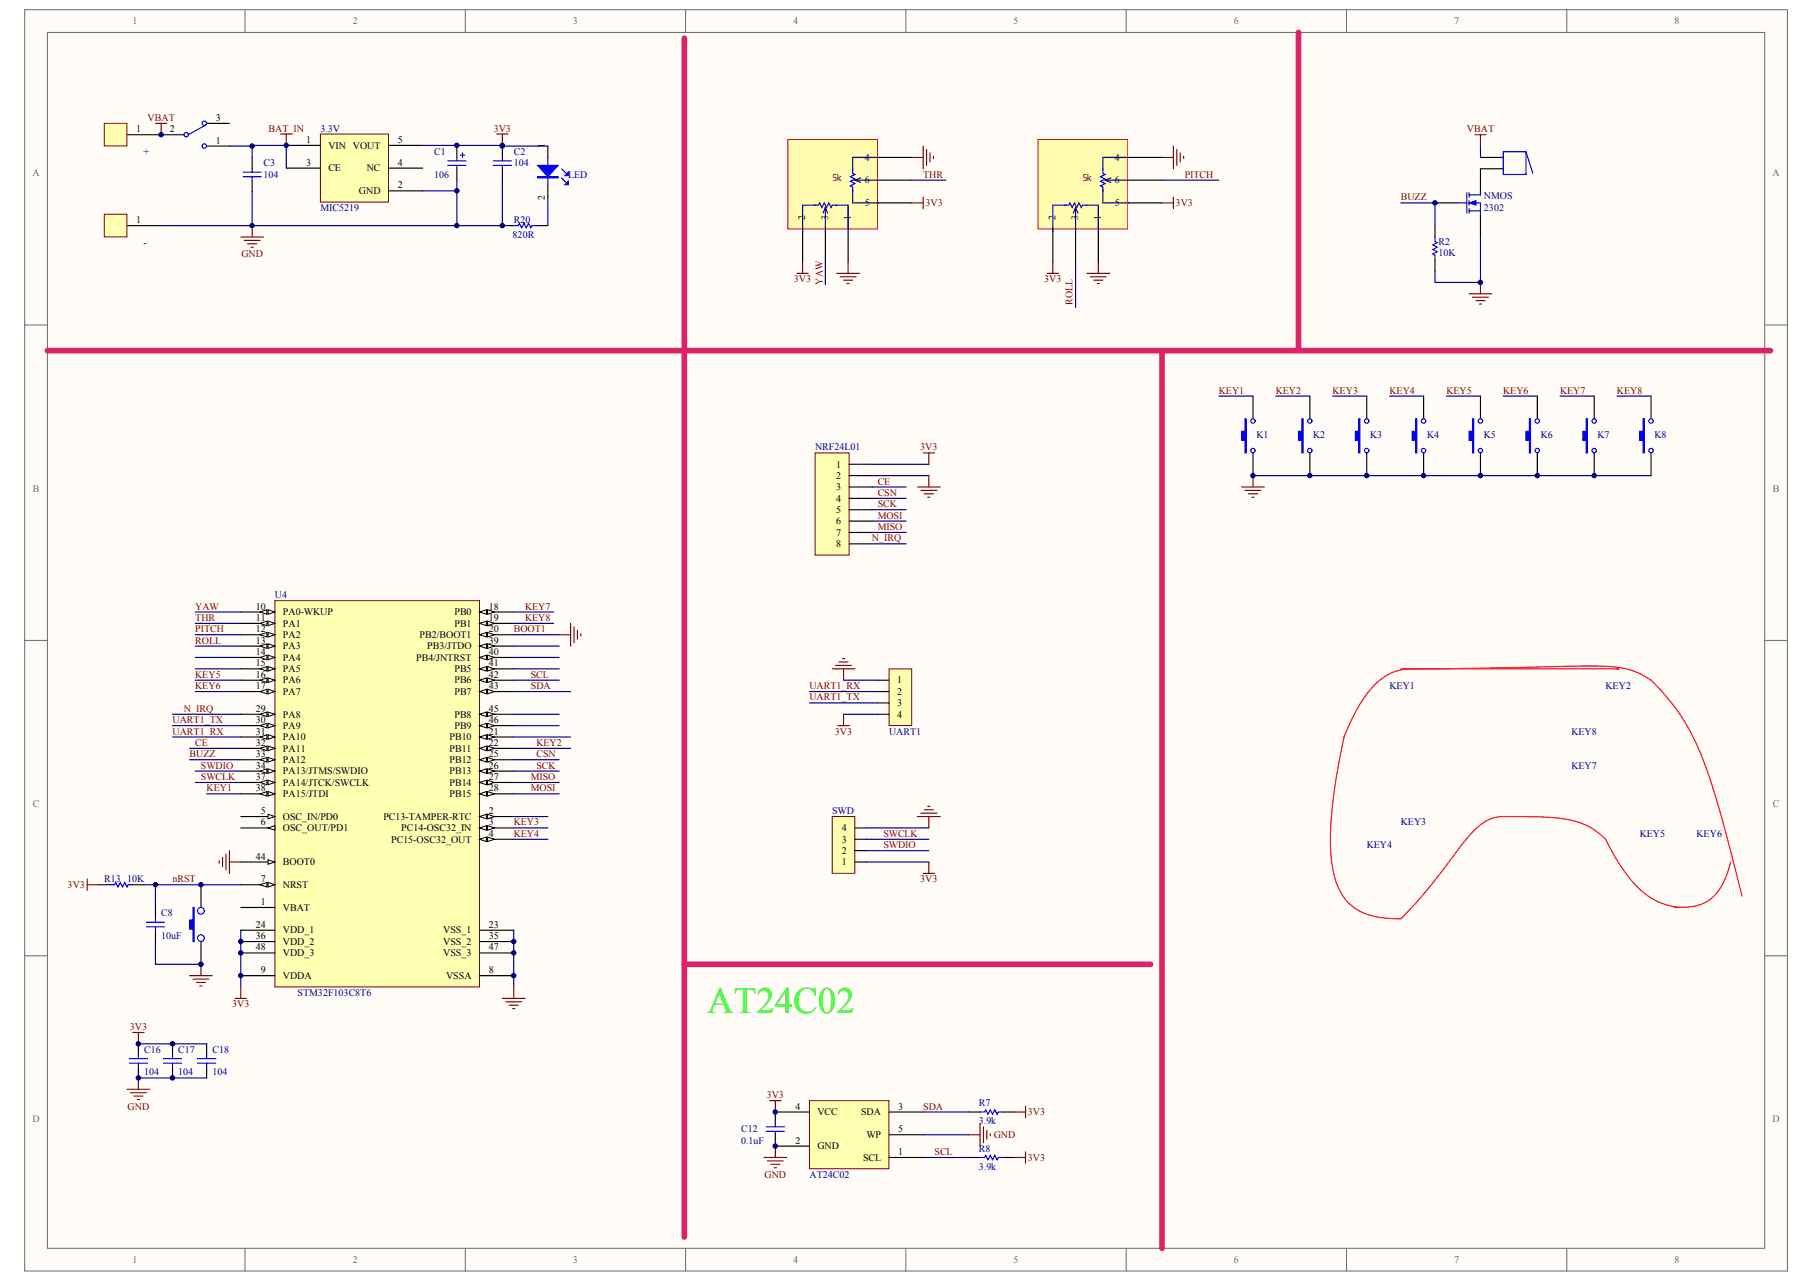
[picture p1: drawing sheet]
# Altium schematic sheet 遥控原理图.SchDoc
size A3

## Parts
3.3V降压  MIC5219  [SOT23-5]
*1  AT24C02  [SOT23-5]
C1  value 106  [1206]  (hidden comment: Cap Tan A)
C2  value 104  [1206_C]  (hidden comment: Cap Chip 1206)
C3  value 104  [0603_C]  (hidden comment: Cap Chip 1206)
C8  10uF  [0603_C]
C12  value 0.1uF  [0603C]  (hidden comment: Cap)
C16  104  [0603_C]
C17  104  [0603_C]
C18  104  [0603_C]
K1  40%（油門上限）  [4脚贴片点动开关]  (value not drawn)
K2  60%  [4脚贴片点动开关]  (value not drawn)
K3  40%（油門上限）  [4脚贴片点动开关]  (value not drawn)
K4  60%  [4脚贴片点动开关]  (value not drawn)
K5  40%（油門上限）  [4脚贴片点动开关]  (value not drawn)
K6  60%  [4脚贴片点动开关]  (value not drawn)
K7  40%（油門上限）  [4脚贴片点动开关]  (value not drawn)
K8  60%  [4脚贴片点动开关]  (value not drawn)
NMOS  2302  [SOT-23-3]
NRF24L01  通信模块  [HDR1X8]
R2  value 10K  [0603_R]  (hidden comment: 222)
R7  value 3.9k  [0603R]  (hidden comment: 222)
R8  value 3.9k  [0603R]  (hidden comment: 222)
R13  value 10K  [0603_R]  (hidden comment: Res1)
R20  value 820R  [0603_R]  (hidden comment: 222)
REST1  SW-PB  [SW-2]  (value not drawn)
SWD_烧录仿真口  SWD  [1.27侧卧表贴]  (value not drawn)
U4  STM32F103C8T6  [LQFP48]
右手方向遥杆  摇杆  [遥控电位器]  (value not drawn)
备用串口  UART1  [1.27侧卧表贴]
左右油门遥杆  摇杆  [遥控电位器]  (value not drawn)
开关  SW-SPDT  [SW-5]  (value not drawn)
电池接口+  Header 1  [BAT]  (value not drawn)
电池接口-  Header 1  [BAT]  (value not drawn)
电源指示灯  LED  [0603_LED]
蜂鸣器  Buzzer  [蜂鸣器9mm]  (value not drawn)

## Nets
3V3: 3.3V降压.5(VOUT) *1.4(VCC) C1.2 C2.1 C12.1 C16.1 C17.1 C18.1 NRF24L01.1 R7.2 R8.2 R13.2 SWD_烧录仿真口.1 U4.9(VDDA) U4.24(VDD_1) U4.36(VDD_2) U4.48(VDD_3) 右手方向遥杆.2 右手方向遥杆.5 备用串口.4 左右油门遥杆.2 左右油门遥杆.5 电源指示灯.1
BAT_IN: 3.3V降压.1(VIN) 3.3V降压.3(CE) C3.1 开关.1
BOOT1: 3.3V降压.2(GND) *1.2(GND) *1.5(WP) C1.1 C2.2 C3.2 C8.2 C12.2 C16.2 C17.2 C18.2 K1.1 K2.1 K3.1 K4.1 K5.1 K6.1 K7.1 K8.1 NMOS.3(S) NRF24L01.2 R2.2 R20.1 REST1.1 SWD_烧录仿真口.4 U4.8(VSSA) U4.20(PB2/BOOT1) U4.23(VSS_1) U4.35(VSS_2) U4.44(BOOT0) U4.47(VSS_3) 右手方向遥杆.1 右手方向遥杆.4 备用串口.1 左右油门遥杆.1 左右油门遥杆.4 电池接口-.1  [also labelled GND]
VBAT: 开关.2 电池接口+.1 蜂鸣器.2
BUZZ: NMOS.2(G) R2.1 U4.33(PA12)
CE: NRF24L01.3 U4.32(PA11)
CSN: NRF24L01.4 U4.25(PB12)
KEY1: K1.2 U4.38(PA15/JTDI)
KEY2: K2.2 U4.22(PB11)
KEY3: K3.2 U4.3(PC14-OSC32_IN)
KEY4: K4.2 U4.4(PC15-OSC32_OUT)
KEY5: K5.2 U4.16(PA6)
KEY6: K6.2 U4.17(PA7)
KEY7: K7.2 U4.18(PB0)
KEY8: K8.2 U4.19(PB1)
MISO: NRF24L01.7 U4.27(PB14)
MOSI: NRF24L01.6 U4.28(PB15)
N_IRQ: NRF24L01.8 U4.29(PA8)
nRST: C8.1 R13.1 REST1.2 U4.7(NRST)
PITCH: U4.12(PA2) 右手方向遥杆.6
ROLL: U4.13(PA3) 右手方向遥杆.3
SCK: NRF24L01.5 U4.26(PB13)
SCL: *1.1(SCL) R8.1 U4.42(PB6)
SDA: *1.3(SDA) R7.1 U4.43(PB7)
SWCLK: SWD_烧录仿真口.3 U4.37(PA14/JTCK/SWCLK)
SWDIO: SWD_烧录仿真口.2 U4.34(PA13/JTMS/SWDIO)
THR: U4.11(PA1) 左右油门遥杆.6
UART1_RX: U4.31(PA10) 备用串口.2
UART1_TX: U4.30(PA9) 备用串口.3
YAW: U4.10(PA0-WKUP) 左右油门遥杆.3
NetNMOS_1: NMOS.1(D) 蜂鸣器.1
NetR20_2: R20.2 电源指示灯.2

Not connected (* = marked no-connect by the designer): 3.3V降压 4(NC); U4 1(VBAT) 2(PC13-TAMPER-RTC) 5(OSC_IN/PD0) 6(OSC_OUT/PD1) 14(PA4) 15(PA5) 21(PB10) 39(PB3/JTDO) 40(PB4/JNTRST) 41(PB5) 45(PB8) 46(PB9); 开关 3

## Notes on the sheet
- 稳压
- 遥杆
- 蜂鸣器
- (near 左右油门遥杆) 5k
- (near 左右油门遥杆) 前后滑动为油门
- (near 右手方向遥杆) 5k
- 前后滑动俯仰
- 左右滑动为偏航
- 左右滑动为横滚
- 最小系统
- 板上接口
- 按键
- 按键实物中的顺序分布草图
- KEY1
- KEY2
- KEY8
- KEY7
- KEY3
- KEY5
- KEY6
- KEY4
- AT24C02
